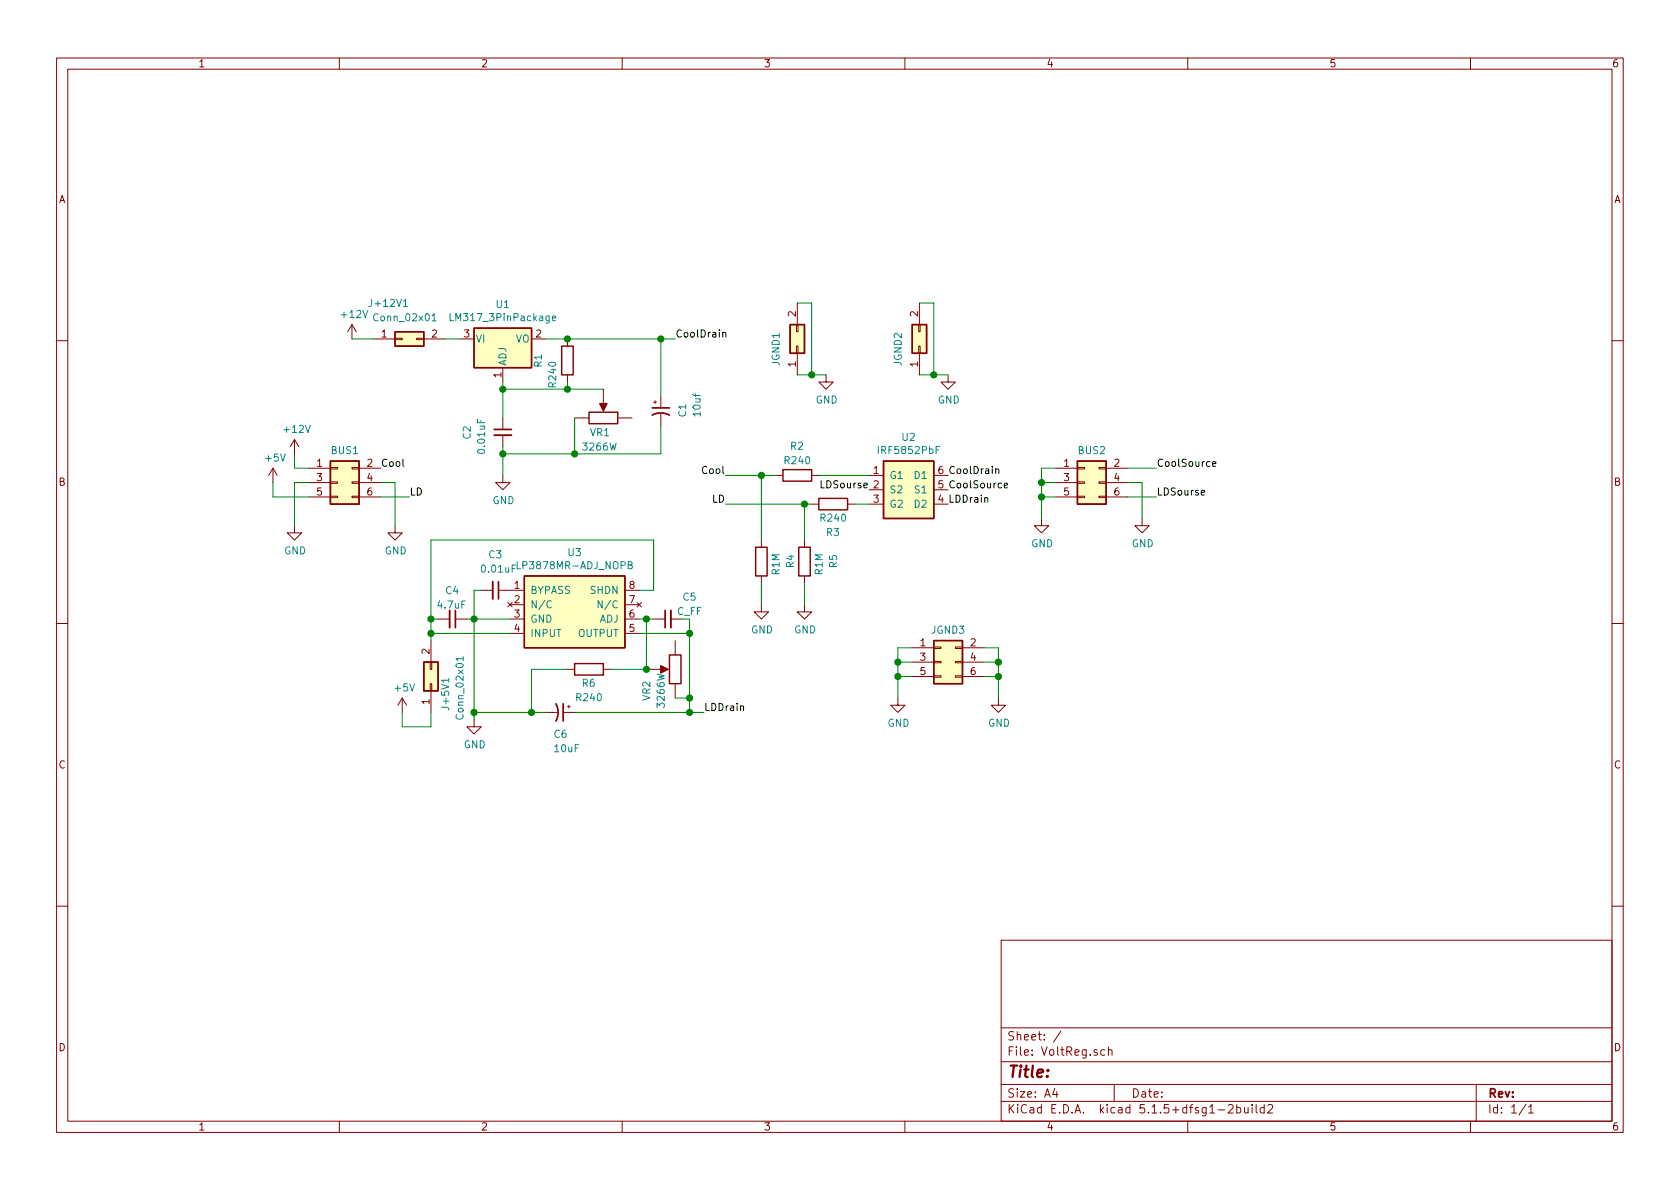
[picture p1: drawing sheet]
EESchema Schematic File Version 4
EELAYER 30 0
EELAYER END
$Descr A4 11693 8268
encoding utf-8
Sheet 1 1
Title ""
Date ""
Rev ""
Comp ""
Comment1 ""
Comment2 ""
Comment3 ""
Comment4 ""
$EndDescr
$Comp
L Regulator_Linear:LM317_3PinPackage U?
U 1 1
P 3500 2350
AR Path="/62035CB7/62062E59" Ref="U?"  Part="1" 
AR Path="/62062E59" Ref="U1"  Part="1" 
F 0 "U1" H 3500 2592 50  0000 C CNN
F 1 "LM317_3PinPackage" H 3500 2501 50  0000 C CNN
F 2 "Package_TO_SOT_SMD:TO-263-2" H 3500 2600 50  0001 C CIN
F 3 "http://www.ti.com/lit/ds/symlink/lm317.pdf" H 3500 2350 50  0001 C CNN
	1    3500 2350
	1    0    0    -1  
$EndComp
$Comp
L Device:C_Small C?
U 1 1
P 3500 3000
AR Path="/62035CB7/62062E5F" Ref="C?"  Part="1" 
AR Path="/62062E5F" Ref="C2"  Part="1" 
F 0 "C2" V 3250 3050 50  0000 R CNN
F 1 "0.01uF" V 3350 3100 50  0000 R CNN
F 2 "Capacitor_SMD:C_1812_4532Metric" H 3500 3000 50  0001 C CNN
F 3 "~" H 3500 3000 50  0001 C CNN
	1    3500 3000
	1    0    0    -1  
$EndComp
$Comp
L Device:CP1_Small C?
U 1 1
P 4600 2850
AR Path="/62035CB7/62062E65" Ref="C?"  Part="1" 
AR Path="/62062E65" Ref="C1"  Part="1" 
F 0 "C1" V 4750 2800 50  0000 L CNN
F 1 "10uf" V 4850 2800 50  0000 L CNN
F 2 "Capacitor_SMD:C_1812_4532Metric" H 4600 2850 50  0001 C CNN
F 3 "~" H 4600 2850 50  0001 C CNN
	1    4600 2850
	1    0    0    -1  
$EndComp
Wire Wire Line
	3200 2350 3100 2350
Wire Wire Line
	3500 3100 3500 3150
Connection ~ 3500 3150
Wire Wire Line
	3500 3150 3500 3300
Wire Wire Line
	4600 3150 4600 2950
Wire Wire Line
	4600 2350 4700 2350
Connection ~ 4600 2350
Text Label 4700 2350 0    50   ~ 0
CoolDrain
$Comp
L Connector_Generic:Conn_02x01 J+12V?
U 1 1
P 2800 2350
AR Path="/62035CB7/62062E7A" Ref="J+12V?"  Part="1" 
AR Path="/62062E7A" Ref="J+12V1"  Part="1" 
F 0 "J+12V1" H 2850 2600 50  0000 R CNN
F 1 "Conn_02x01" H 3050 2500 50  0000 R CNN
F 2 "Connector_PinHeader_2.54mm:PinHeader_2x01_P2.54mm_Vertical" H 2800 2350 50  0001 C CNN
F 3 "~" H 2800 2350 50  0001 C CNN
	1    2800 2350
	1    0    0    -1  
$EndComp
$Comp
L Device:R R?
U 1 1
P 3950 2500
AR Path="/62035CB7/62062E80" Ref="R?"  Part="1" 
AR Path="/62062E80" Ref="R1"  Part="1" 
F 0 "R1" V 4150 2450 50  0000 L CNN
F 1 "R240" V 4050 2500 50  0000 L CNN
F 2 "Resistor_SMD:R_1206_3216Metric_Pad1.42x1.75mm_HandSolder" V 3880 2500 50  0001 C CNN
F 3 "~" H 3950 2500 50  0001 C CNN
	1    3950 2500
	-1   0    0    1   
$EndComp
Wire Wire Line
	3500 2650 3500 2700
Wire Wire Line
	4600 2350 4600 2750
Wire Wire Line
	3500 2700 3950 2700
Wire Wire Line
	3950 2650 3950 2700
$Comp
L VoltReg-rescue:3266W-1-102LF-aab_lib VR?
U 1 1
P 4200 2900
AR Path="/62035CB7/62062E8C" Ref="VR?"  Part="1" 
AR Path="/62062E8C" Ref="VR1"  Part="1" 
F 0 "VR1" H 4250 2800 50  0000 R CNN
F 1 "3266W" H 4300 2700 50  0000 R CNN
F 2 "Potentiometer_THT:Potentiometer_Bourns_3266W_Vertical" H 4575 3125 50  0001 L BNN
F 3 "" H 4000 3000 50  0001 L BNN
F 4 "IPC7251" H 4575 3125 50  0001 L BNN "STANDARD"
F 5 "Bourns" H 4575 3275 50  0001 L BNN "MANUFACTURER"
	1    4200 2900
	1    0    0    -1  
$EndComp
Wire Wire Line
	3500 3150 4000 3150
Wire Wire Line
	3800 2350 3950 2350
Connection ~ 3950 2350
Wire Wire Line
	3950 2350 4600 2350
Connection ~ 3500 2700
Wire Wire Line
	3500 2700 3500 2900
Wire Wire Line
	4200 2700 3950 2700
Connection ~ 3950 2700
Wire Wire Line
	4000 2900 4000 3150
Connection ~ 4000 3150
Wire Wire Line
	4000 3150 4600 3150
$Comp
L power:GND #PWR?
U 1 1
P 3500 3300
AR Path="/62035CB7/62062E9D" Ref="#PWR?"  Part="1" 
AR Path="/62062E9D" Ref="#PWR05"  Part="1" 
F 0 "#PWR05" H 3500 3050 50  0001 C CNN
F 1 "GND" H 3505 3127 50  0000 C CNN
F 2 "" H 3500 3300 50  0001 C CNN
F 3 "" H 3500 3300 50  0001 C CNN
	1    3500 3300
	1    0    0    -1  
$EndComp
Wire Wire Line
	4550 3750 4550 4100
Wire Wire Line
	3000 3750 3000 4300
Connection ~ 4800 4950
Wire Wire Line
	4800 4950 4900 4950
Connection ~ 4800 4400
Wire Wire Line
	4800 4300 4800 4400
Wire Wire Line
	4750 4300 4800 4300
Text Label 4900 4950 0    50   ~ 0
LDDrain
$Comp
L power:GND #PWR?
U 1 1
P 3300 5000
AR Path="/62035CB7/62062EB5" Ref="#PWR?"  Part="1" 
AR Path="/62062EB5" Ref="#PWR016"  Part="1" 
F 0 "#PWR016" H 3300 4750 50  0001 C CNN
F 1 "GND" H 3305 4827 50  0000 C CNN
F 2 "" H 3300 5000 50  0001 C CNN
F 3 "" H 3300 5000 50  0001 C CNN
	1    3300 5000
	1    0    0    -1  
$EndComp
$Comp
L Device:CP1_Small C?
U 1 1
P 3900 4950
AR Path="/62035CB7/62062EBB" Ref="C?"  Part="1" 
AR Path="/62062EBB" Ref="C6"  Part="1" 
F 0 "C6" V 4050 4900 50  0000 L CNN
F 1 "10uF" V 4150 4900 50  0000 L CNN
F 2 "Capacitor_SMD:C_1812_4532Metric" H 3900 4950 50  0001 C CNN
F 3 "~" H 3900 4950 50  0001 C CNN
	1    3900 4950
	0    1    1    0   
$EndComp
$Comp
L Device:C_Small C?
U 1 1
P 4650 4300
AR Path="/62035CB7/62062ECF" Ref="C?"  Part="1" 
AR Path="/62062ECF" Ref="C5"  Part="1" 
F 0 "C5" V 4800 4150 50  0000 C CNN
F 1 "C_FF" V 4700 4150 50  0000 C CNN
F 2 "Capacitor_SMD:C_1812_4532Metric" H 4650 4300 50  0001 C CNN
F 3 "~" H 4650 4300 50  0001 C CNN
	1    4650 4300
	0    -1   -1   0   
$EndComp
Connection ~ 3000 4300
Wire Wire Line
	4450 4100 4550 4100
Wire Wire Line
	2800 5050 3000 5050
Wire Wire Line
	3000 4950 3000 5050
Connection ~ 3000 4400
Wire Wire Line
	3000 4400 3000 4450
$Comp
L Connector_Generic:Conn_02x01 J+5V?
U 1 1
P 3000 4750
AR Path="/62035CB7/62062EDB" Ref="J+5V?"  Part="1" 
AR Path="/62062EDB" Ref="J+5V1"  Part="1" 
F 0 "J+5V1" H 3050 4650 50  0000 R CNN
F 1 "Conn_02x01" H 3200 4550 50  0000 R CNN
F 2 "Connector_PinHeader_2.54mm:PinHeader_2x01_P2.54mm_Vertical" H 3000 4750 50  0001 C CNN
F 3 "~" H 3000 4750 50  0001 C CNN
	1    3000 4750
	0    -1   -1   0   
$EndComp
Wire Wire Line
	3000 4300 3000 4400
Wire Wire Line
	3300 4300 3550 4300
Connection ~ 3300 4300
$Comp
L Device:C_Small C?
U 1 1
P 3450 4100
AR Path="/62035CB7/62062EE4" Ref="C?"  Part="1" 
AR Path="/62062EE4" Ref="C3"  Part="1" 
F 0 "C3" V 3200 4150 50  0000 R CNN
F 1 "0.01uF" V 3300 4250 50  0000 R CNN
F 2 "Capacitor_SMD:C_1812_4532Metric" H 3450 4100 50  0001 C CNN
F 3 "~" H 3450 4100 50  0001 C CNN
	1    3450 4100
	0    1    1    0   
$EndComp
$Comp
L Device:C_Small C?
U 1 1
P 3150 4300
AR Path="/62035CB7/62062EF0" Ref="C?"  Part="1" 
AR Path="/62062EF0" Ref="C4"  Part="1" 
F 0 "C4" V 2950 4350 50  0000 R CNN
F 1 "4.7uF" V 3050 4400 50  0000 R CNN
F 2 "Capacitor_SMD:C_1812_4532Metric" H 3150 4300 50  0001 C CNN
F 3 "~" H 3150 4300 50  0001 C CNN
	1    3150 4300
	0    1    1    0   
$EndComp
Wire Wire Line
	3300 4100 3350 4100
Wire Wire Line
	3300 4100 3300 4300
Wire Wire Line
	3250 4300 3300 4300
Wire Wire Line
	3050 4300 3000 4300
Wire Wire Line
	3000 4400 3550 4400
$Comp
L power:+5V #PWR?
U 1 1
P 2800 4950
AR Path="/62035CB7/62062F05" Ref="#PWR?"  Part="1" 
AR Path="/62062F05" Ref="#PWR015"  Part="1" 
F 0 "#PWR015" H 2800 4800 50  0001 C CNN
F 1 "+5V" H 2815 5123 50  0000 C CNN
F 2 "" H 2800 4950 50  0001 C CNN
F 3 "" H 2800 4950 50  0001 C CNN
	1    2800 4950
	1    0    0    -1  
$EndComp
Wire Wire Line
	2800 4950 2800 5050
$Comp
L Connector_Generic:Conn_02x03_Odd_Even BUS?
U 1 1
P 7550 3350
AR Path="/62035CB7/620716DD" Ref="BUS?"  Part="1" 
AR Path="/620716DD" Ref="BUS2"  Part="1" 
F 0 "BUS2" H 7600 3575 50  0000 C CNN
F 1 "Conn_02x03_Odd_Even" H 7600 3576 50  0001 C CNN
F 2 "Connector_PinHeader_2.54mm:PinHeader_2x03_P2.54mm_Vertical" H 7550 3350 50  0001 C CNN
F 3 "~" H 7550 3350 50  0001 C CNN
	1    7550 3350
	1    0    0    -1  
$EndComp
Text Label 8050 3450 0    50   ~ 0
LDSourse
Text Label 8050 3250 0    50   ~ 0
CoolSource
Wire Wire Line
	2050 3350 2050 3650
Text Label 2650 3250 0    50   ~ 0
Cool
Wire Wire Line
	2750 3350 2750 3650
$Comp
L power:GND #PWR010
U 1 1
P 2750 3650
F 0 "#PWR010" H 2750 3400 50  0001 C CNN
F 1 "GND" H 2755 3477 50  0000 C CNN
F 2 "" H 2750 3650 50  0001 C CNN
F 3 "" H 2750 3650 50  0001 C CNN
	1    2750 3650
	1    0    0    -1  
$EndComp
Wire Wire Line
	2050 3250 2050 3150
$Comp
L power:+12V #PWR?
U 1 1
P 2050 3150
AR Path="/62035CB7/620A8A85" Ref="#PWR?"  Part="1" 
AR Path="/620A8A85" Ref="#PWR04"  Part="1" 
F 0 "#PWR04" H 2050 3000 50  0001 C CNN
F 1 "+12V" H 2065 3323 50  0000 C CNN
F 2 "" H 2050 3150 50  0001 C CNN
F 3 "" H 2050 3150 50  0001 C CNN
	1    2050 3150
	1    0    0    -1  
$EndComp
$Comp
L power:+12V #PWR?
U 1 1
P 2450 2350
AR Path="/62035CB7/62062E73" Ref="#PWR?"  Part="1" 
AR Path="/62062E73" Ref="#PWR03"  Part="1" 
F 0 "#PWR03" H 2450 2200 50  0001 C CNN
F 1 "+12V" H 2465 2523 50  0000 C CNN
F 2 "" H 2450 2350 50  0001 C CNN
F 3 "" H 2450 2350 50  0001 C CNN
	1    2450 2350
	1    0    0    -1  
$EndComp
Wire Wire Line
	2450 2350 2600 2350
$Comp
L Connector_Generic:Conn_02x01 JGND?
U 1 1
P 5550 2400
AR Path="/62035CB7/62126BE3" Ref="JGND?"  Part="1" 
AR Path="/62126BE3" Ref="JGND1"  Part="1" 
F 0 "JGND1" H 5650 2550 50  0000 R CNN
F 1 "Conn_02x01" H 5800 2550 50  0001 R CNN
F 2 "Connector_PinHeader_2.54mm:PinHeader_2x01_P2.54mm_Vertical" H 5550 2400 50  0001 C CNN
F 3 "~" H 5550 2400 50  0001 C CNN
	1    5550 2400
	0    -1   -1   0   
$EndComp
Wire Wire Line
	5550 2100 5650 2100
Wire Wire Line
	5650 2100 5650 2600
Wire Wire Line
	5650 2600 5550 2600
$Comp
L power:GND #PWR?
U 1 1
P 5750 2600
AR Path="/62035CB7/62126C25" Ref="#PWR?"  Part="1" 
AR Path="/62126C25" Ref="#PWR01"  Part="1" 
F 0 "#PWR01" H 5750 2350 50  0001 C CNN
F 1 "GND" H 5755 2427 50  0000 C CNN
F 2 "" H 5750 2600 50  0001 C CNN
F 3 "" H 5750 2600 50  0001 C CNN
	1    5750 2600
	1    0    0    -1  
$EndComp
Wire Wire Line
	5650 2600 5750 2600
Connection ~ 5650 2600
Wire Wire Line
	7250 3250 7350 3250
Wire Wire Line
	7250 3350 7350 3350
Wire Wire Line
	7250 3450 7350 3450
Wire Wire Line
	8050 3250 7850 3250
Wire Wire Line
	8050 3450 7850 3450
Wire Wire Line
	7250 3250 7250 3350
Connection ~ 7250 3350
Wire Wire Line
	7250 3350 7250 3450
Connection ~ 7250 3450
Wire Wire Line
	7250 3450 7250 3600
$Comp
L power:GND #PWR07
U 1 1
P 7250 3600
F 0 "#PWR07" H 7250 3350 50  0001 C CNN
F 1 "GND" H 7255 3427 50  0000 C CNN
F 2 "" H 7250 3600 50  0001 C CNN
F 3 "" H 7250 3600 50  0001 C CNN
	1    7250 3600
	1    0    0    -1  
$EndComp
$Comp
L power:GND #PWR08
U 1 1
P 7950 3600
F 0 "#PWR08" H 7950 3350 50  0001 C CNN
F 1 "GND" H 7955 3427 50  0000 C CNN
F 2 "" H 7950 3600 50  0001 C CNN
F 3 "" H 7950 3600 50  0001 C CNN
	1    7950 3600
	1    0    0    -1  
$EndComp
Wire Wire Line
	2650 3350 2750 3350
$Comp
L Connector_Generic:Conn_02x03_Odd_Even BUS?
U 1 1
P 2350 3350
AR Path="/62035CB7/6209A14E" Ref="BUS?"  Part="1" 
AR Path="/6209A14E" Ref="BUS1"  Part="1" 
F 0 "BUS1" H 2400 3575 50  0000 C CNN
F 1 "Conn_02x03_Odd_Even" H 2400 3576 50  0001 C CNN
F 2 "Connector_PinHeader_2.54mm:PinHeader_2x03_P2.54mm_Vertical" H 2350 3350 50  0001 C CNN
F 3 "~" H 2350 3350 50  0001 C CNN
	1    2350 3350
	1    0    0    -1  
$EndComp
Text Label 2850 3450 0    50   ~ 0
LD
Wire Wire Line
	2650 3450 2850 3450
Wire Wire Line
	2050 3350 2150 3350
Wire Wire Line
	2050 3250 2150 3250
$Comp
L power:+5V #PWR?
U 1 1
P 1900 3350
AR Path="/62035CB7/620AB03D" Ref="#PWR?"  Part="1" 
AR Path="/620AB03D" Ref="#PWR06"  Part="1" 
F 0 "#PWR06" H 1900 3200 50  0001 C CNN
F 1 "+5V" H 1915 3523 50  0000 C CNN
F 2 "" H 1900 3350 50  0001 C CNN
F 3 "" H 1900 3350 50  0001 C CNN
	1    1900 3350
	1    0    0    -1  
$EndComp
Wire Wire Line
	1900 3350 1900 3450
$Comp
L power:GND #PWR09
U 1 1
P 2050 3650
F 0 "#PWR09" H 2050 3400 50  0001 C CNN
F 1 "GND" H 2055 3477 50  0000 C CNN
F 2 "" H 2050 3650 50  0001 C CNN
F 3 "" H 2050 3650 50  0001 C CNN
	1    2050 3650
	1    0    0    -1  
$EndComp
Wire Wire Line
	1900 3450 2150 3450
Wire Wire Line
	7850 3350 7950 3350
Wire Wire Line
	7950 3350 7950 3600
Text Label 6600 3400 0    50   ~ 0
CoolSource
Text Label 6600 3300 0    50   ~ 0
CoolDrain
Text Label 6050 3400 2    50   ~ 0
LDSourse
Text Label 6600 3500 0    50   ~ 0
LDDrain
Text Label 5050 3300 2    50   ~ 0
Cool
Text Label 5050 3500 2    50   ~ 0
LD
$Comp
L Device:R R?
U 1 1
P 5550 3300
AR Path="/62035CB7/62062F1C" Ref="R?"  Part="1" 
AR Path="/62062F1C" Ref="R2"  Part="1" 
F 0 "R2" V 5750 3250 50  0000 L CNN
F 1 "R240" V 5650 3200 50  0000 L CNN
F 2 "Resistor_SMD:R_1206_3216Metric_Pad1.42x1.75mm_HandSolder" V 5480 3300 50  0001 C CNN
F 3 "~" H 5550 3300 50  0001 C CNN
	1    5550 3300
	0    -1   -1   0   
$EndComp
$Comp
L Device:R R?
U 1 1
P 5800 3500
AR Path="/62035CB7/62062F15" Ref="R?"  Part="1" 
AR Path="/62062F15" Ref="R3"  Part="1" 
F 0 "R3" V 5600 3450 50  0000 L CNN
F 1 "R240" V 5700 3400 50  0000 L CNN
F 2 "Resistor_SMD:R_1206_3216Metric_Pad1.42x1.75mm_HandSolder" V 5730 3500 50  0001 C CNN
F 3 "~" H 5800 3500 50  0001 C CNN
	1    5800 3500
	0    -1   -1   0   
$EndComp
$Comp
L VoltReg-rescue:IRF5852PbF-aab_lib U?
U 1 1
P 6050 3300
AR Path="/62035CB7/62062F0F" Ref="U?"  Part="1" 
AR Path="/62062F0F" Ref="U2"  Part="1" 
F 0 "U2" H 6325 3567 50  0000 C CNN
F 1 "IRF5852PbF" H 6325 3476 50  0000 C CNN
F 2 "Package_SO:TSOP-6_1.65x3.05mm_P0.95mm" H 6200 3470 50  0001 C CNN
F 3 "" H 6200 3470 50  0001 C CNN
	1    6050 3300
	1    0    0    -1  
$EndComp
Connection ~ 6500 2600
Wire Wire Line
	6500 2600 6600 2600
$Comp
L power:GND #PWR?
U 1 1
P 6600 2600
AR Path="/62035CB7/62126C2B" Ref="#PWR?"  Part="1" 
AR Path="/62126C2B" Ref="#PWR02"  Part="1" 
F 0 "#PWR02" H 6600 2350 50  0001 C CNN
F 1 "GND" H 6605 2427 50  0000 C CNN
F 2 "" H 6600 2600 50  0001 C CNN
F 3 "" H 6600 2600 50  0001 C CNN
	1    6600 2600
	1    0    0    -1  
$EndComp
Wire Wire Line
	6500 2600 6400 2600
Wire Wire Line
	6500 2100 6500 2600
Wire Wire Line
	6400 2100 6500 2100
$Comp
L Connector_Generic:Conn_02x01 JGND?
U 1 1
P 6400 2400
AR Path="/62035CB7/62126BE9" Ref="JGND?"  Part="1" 
AR Path="/62126BE9" Ref="JGND2"  Part="1" 
F 0 "JGND2" H 6500 2550 50  0000 R CNN
F 1 "Conn_02x01" H 6650 2550 50  0001 R CNN
F 2 "Connector_PinHeader_2.54mm:PinHeader_2x01_P2.54mm_Vertical" H 6400 2400 50  0001 C CNN
F 3 "~" H 6400 2400 50  0001 C CNN
	1    6400 2400
	0    -1   -1   0   
$EndComp
Connection ~ 6950 4600
Wire Wire Line
	6950 4500 6950 4600
Wire Wire Line
	6850 4500 6950 4500
Wire Wire Line
	6950 4700 6950 4850
Connection ~ 6950 4700
Wire Wire Line
	6850 4700 6950 4700
Wire Wire Line
	6950 4600 6950 4700
Wire Wire Line
	6850 4600 6950 4600
$Comp
L power:GND #PWR014
U 1 1
P 6950 4850
F 0 "#PWR014" H 6950 4600 50  0001 C CNN
F 1 "GND" H 6955 4677 50  0000 C CNN
F 2 "" H 6950 4850 50  0001 C CNN
F 3 "" H 6950 4850 50  0001 C CNN
	1    6950 4850
	1    0    0    -1  
$EndComp
$Comp
L power:GND #PWR013
U 1 1
P 6250 4850
F 0 "#PWR013" H 6250 4600 50  0001 C CNN
F 1 "GND" H 6255 4677 50  0000 C CNN
F 2 "" H 6250 4850 50  0001 C CNN
F 3 "" H 6250 4850 50  0001 C CNN
	1    6250 4850
	1    0    0    -1  
$EndComp
Wire Wire Line
	6250 4700 6250 4850
Connection ~ 6250 4700
Wire Wire Line
	6250 4600 6250 4700
Connection ~ 6250 4600
Wire Wire Line
	6250 4500 6250 4600
Wire Wire Line
	6250 4700 6350 4700
Wire Wire Line
	6250 4600 6350 4600
Wire Wire Line
	6250 4500 6350 4500
$Comp
L Connector_Generic:Conn_02x03_Odd_Even JGND?
U 1 1
P 6550 4600
AR Path="/62035CB7/622ADF8B" Ref="JGND?"  Part="1" 
AR Path="/622ADF8B" Ref="JGND3"  Part="1" 
F 0 "JGND3" H 6600 4825 50  0000 C CNN
F 1 "Conn_02x03_Odd_Even" H 6600 4826 50  0001 C CNN
F 2 "Connector_PinHeader_2.54mm:PinHeader_2x03_P2.54mm_Vertical" H 6550 4600 50  0001 C CNN
F 3 "~" H 6550 4600 50  0001 C CNN
	1    6550 4600
	1    0    0    -1  
$EndComp
Wire Wire Line
	4550 3750 3000 3750
$Comp
L VoltReg-rescue:LP3878MR-ADJ_NOPB-aab_lib U?
U 1 1
P 3550 4100
AR Path="/62035CB7/62062EEA" Ref="U?"  Part="1" 
AR Path="/62062EEA" Ref="U3"  Part="1" 
F 0 "U3" H 4000 4365 50  0000 C CNN
F 1 "LP3878MR-ADJ_NOPB" H 4000 4274 50  0000 C CNN
F 2 "Package_SO:HSOP-8-1EP_3.9x4.9mm_P1.27mm_EP2.41x3.1mm" H 3660 4990 50  0001 C CNN
F 3 "" H 3660 4990 50  0001 C CNN
	1    3550 4100
	1    0    0    -1  
$EndComp
Wire Wire Line
	3300 4300 3300 4950
Connection ~ 3300 4950
Wire Wire Line
	3300 4950 3300 5000
$Comp
L Device:R R?
U 1 1
P 4100 4650
AR Path="/62035CB7/62062EC9" Ref="R?"  Part="1" 
AR Path="/62062EC9" Ref="R6"  Part="1" 
F 0 "R6" V 4000 4600 50  0000 L CNN
F 1 "R240" V 3900 4550 50  0000 L CNN
F 2 "Resistor_SMD:R_1206_3216Metric_Pad1.42x1.75mm_HandSolder" V 4030 4650 50  0001 C CNN
F 3 "~" H 4100 4650 50  0001 C CNN
	1    4100 4650
	0    -1   -1   0   
$EndComp
Wire Wire Line
	4450 4400 4800 4400
Wire Wire Line
	3800 4950 3700 4950
Wire Wire Line
	4000 4950 4800 4950
Wire Wire Line
	3950 4650 3700 4650
Wire Wire Line
	3700 4650 3700 4950
Connection ~ 3700 4950
Wire Wire Line
	3700 4950 3300 4950
Wire Wire Line
	5700 3300 6050 3300
$Comp
L Device:R R?
U 1 1
P 5600 3900
AR Path="/62035CB7/61E992F3" Ref="R?"  Part="1" 
AR Path="/61E992F3" Ref="R5"  Part="1" 
F 0 "R5" V 5800 3850 50  0000 L CNN
F 1 "R1M" V 5700 3800 50  0000 L CNN
F 2 "Resistor_SMD:R_1206_3216Metric_Pad1.42x1.75mm_HandSolder" V 5530 3900 50  0001 C CNN
F 3 "~" H 5600 3900 50  0001 C CNN
	1    5600 3900
	1    0    0    -1  
$EndComp
$Comp
L Device:R R?
U 1 1
P 5300 3900
AR Path="/62035CB7/61EA6F86" Ref="R?"  Part="1" 
AR Path="/61EA6F86" Ref="R4"  Part="1" 
F 0 "R4" V 5500 3850 50  0000 L CNN
F 1 "R1M" V 5400 3800 50  0000 L CNN
F 2 "Resistor_SMD:R_1206_3216Metric_Pad1.42x1.75mm_HandSolder" V 5230 3900 50  0001 C CNN
F 3 "~" H 5300 3900 50  0001 C CNN
	1    5300 3900
	1    0    0    -1  
$EndComp
Wire Wire Line
	5050 3300 5300 3300
Wire Wire Line
	5050 3500 5600 3500
Wire Wire Line
	5600 3750 5600 3500
Connection ~ 5600 3500
Wire Wire Line
	5600 3500 5650 3500
Wire Wire Line
	5300 3750 5300 3300
Connection ~ 5300 3300
Wire Wire Line
	5300 3300 5400 3300
Wire Wire Line
	5600 4050 5600 4200
$Comp
L power:GND #PWR012
U 1 1
P 5600 4200
F 0 "#PWR012" H 5600 3950 50  0001 C CNN
F 1 "GND" H 5605 4027 50  0000 C CNN
F 2 "" H 5600 4200 50  0001 C CNN
F 3 "" H 5600 4200 50  0001 C CNN
	1    5600 4200
	1    0    0    -1  
$EndComp
Wire Wire Line
	5300 4050 5300 4200
$Comp
L power:GND #PWR011
U 1 1
P 5300 4200
F 0 "#PWR011" H 5300 3950 50  0001 C CNN
F 1 "GND" H 5305 4027 50  0000 C CNN
F 2 "" H 5300 4200 50  0001 C CNN
F 3 "" H 5300 4200 50  0001 C CNN
	1    5300 4200
	1    0    0    -1  
$EndComp
Wire Wire Line
	6050 3500 5950 3500
$Comp
L VoltReg-rescue:3266W-1-102LF-aab_lib VR?
U 1 1
P 4700 4650
AR Path="/62035CB7/62062EC3" Ref="VR?"  Part="1" 
AR Path="/62062EC3" Ref="VR2"  Part="1" 
F 0 "VR2" H 4550 4850 50  0000 C CNN
F 1 "3266W" H 4550 4750 50  0000 C CNN
F 2 "Potentiometer_THT:Potentiometer_Bourns_3266W_Vertical" H 5075 4875 50  0001 L BNN
F 3 "" H 4500 4750 50  0001 L BNN
F 4 "IPC7251" H 5075 4875 50  0001 L BNN "STANDARD"
F 5 "Bourns" H 5075 5025 50  0001 L BNN "MANUFACTURER"
	1    4700 4650
	0    -1   -1   0   
$EndComp
Wire Wire Line
	4800 4850 4800 4950
Wire Wire Line
	4800 4400 4800 4850
Connection ~ 4800 4850
Wire Wire Line
	4700 4850 4800 4850
Wire Wire Line
	4250 4650 4500 4650
Connection ~ 4500 4650
Wire Wire Line
	4500 4300 4550 4300
Wire Wire Line
	4450 4300 4500 4300
Connection ~ 4500 4300
Wire Wire Line
	4500 4300 4500 4650
$EndSCHEMATC
